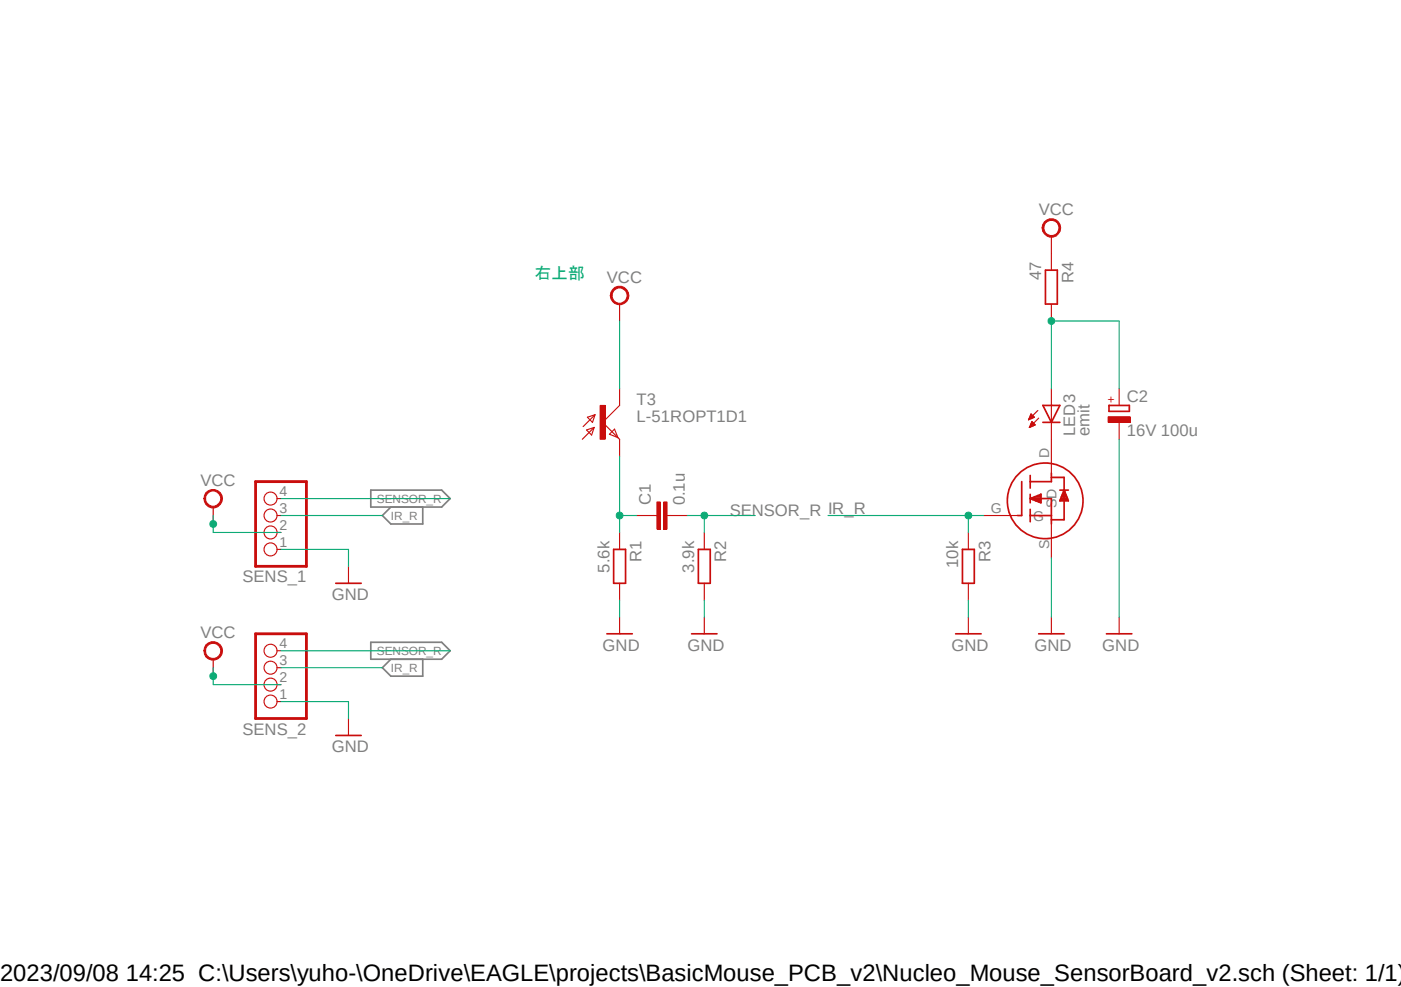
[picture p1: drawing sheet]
<svg xmlns="http://www.w3.org/2000/svg" width="210mm" height="148mm" viewBox="0 0 210 148" stroke-linecap="round" stroke-linejoin="round" font-family="sans-serif">
<path d="M29.4 29.7l151.1 83.8M180.5 29.7l-151.1 83.8" fill="none" stroke="#fff" stroke-width=".15"/>
<path d="M55.6 73.5h10.6l1.3 1.3-1.3 1.2h-10.6zM58.6 76l-1.3 1.3 1.3 1.3h4.8v-2.6M55.6 96.3h10.6l1.3 1.3-1.3 1.2h-10.6zM58.6 98.8l-1.3 1.3 1.3 1.3h4.8v-2.6" fill="none" stroke="#808080" stroke-width=".25"/>
<path d="M92 82.4h1.8v5.1h-1.8zM104.7 82.4h1.8v5.1h-1.8z" fill="none" stroke="#c90d0c" stroke-width=".25"/>
<path d="M92.9 79.8v2.6M98 77.3h.5M100 77.3h.5M105.6 79.8v2.6M92.9 87.5v2.5M105.6 87.5v2.5" fill="none" stroke="#c90d0c" stroke-width=".17"/>
<path d="M98.5 75.3h.5v4h-.5z" fill-rule="evenodd" fill="#c90d0c"/>
<path d="M98.5 75.3h.5v4h-.5z" fill="none" stroke="#c90d0c" stroke-width=".15"/>
<path d="M99.5 75.3h.5v4h-.5z" fill-rule="evenodd" fill="#c90d0c"/>
<path d="M99.5 75.3h.5v4h-.5z" fill="none" stroke="#c90d0c" stroke-width=".15"/>
<path d="M87.9 64.5l1.2-.4-.4 1.1zM88.1 62.6l1.1-.4-.4 1.1zM89.1 64.1l-1.8 1.8M89.2 62.2l-1.8 1.8M92.1 64.3l.5 1.3-1.2-.5zM92.9 60.8l-2.6 2.5 2.6 2.6M95.4 77.3h2.6M100.5 77.3h2.5M92.9 92.5v2.5M105.6 92.5v2.5" fill="none" stroke="#c90d0c" stroke-width=".17"/>
<path d="M91 95h3.8M103.7 95h3.8" fill="none" stroke="#c90d0c" stroke-width=".25"/>
<path d="M90 60.8h.7v5.1h-.7z" fill-rule="evenodd" fill="#c90d0c"/>
<path d="M90 60.8h.7v5.1h-.7z" fill="none" stroke="#c90d0c" stroke-width=".15"/>
<path d="M92.9 58.3v2.5M92.9 65.9v2.5" fill="none" stroke="#c90d0c" stroke-width=".17"/>
<path d="M91.8 43.4a1.39 1.39 0 0 1 2.2 .2 1.39 1.39 0 0 1-.7 2.1 1.39 1.39 0 0 1-1.8-1.4h.2a1.13 1.13 0 0 1 1.5-1.1 1.13 1.13 0 0 1 .6 1.8 1.13 1.13 0 0 1-1.8 0l-.3-.7h-.2l.1-.4z" fill-rule="evenodd" fill="#c90d0c"/>
<path d="M91.8 43.4a1.39 1.39 0 0 1 2.2 .2 1.39 1.39 0 0 1-.7 2.1 1.39 1.39 0 0 1-1.8-1.4h.2a1.13 1.13 0 0 1 1.5-1.1 1.13 1.13 0 0 1 .6 1.8 1.13 1.13 0 0 1-1.8 0l-.3-.7h-.2l.1-.4z" fill="none" stroke="#c90d0c" stroke-width=".15"/>
<path d="M157.6 38v2.5M92.9 45.6v2.5M157.6 45.6v2.5M145.2 79.8v2.6M145.2 87.5v2.5" fill="none" stroke="#c90d0c" stroke-width=".17"/>
<path d="M156.7 40.5h1.8v5.1h-1.8zM144.3 82.4h1.7v5.1h-1.7z" fill="none" stroke="#c90d0c" stroke-width=".25"/>
<path d="M156.5 33.3a1.4 1.4 0 0 1 2.3 .1 1.4 1.4 0 0 1-.8 2.1 1.4 1.4 0 0 1-1.8-1.3h.3a1.14 1.14 0 0 1 1.5-1.1 1.14 1.14 0 0 1 .5 1.8 1.14 1.14 0 0 1-1.8 0l-.2-.7h-.3l.1-.5z" fill-rule="evenodd" fill="#c90d0c"/>
<path d="M156.5 33.3a1.4 1.4 0 0 1 2.3 .1 1.4 1.4 0 0 1-.8 2.1 1.4 1.4 0 0 1-1.8-1.3h.3a1.14 1.14 0 0 1 1.5-1.1 1.14 1.14 0 0 1 .5 1.8 1.14 1.14 0 0 1-1.8 0l-.2-.7h-.3l.1-.5z" fill="none" stroke="#c90d0c" stroke-width=".15"/>
<path d="M157.6 35.4v2.6M145.2 92.5v2.5M157.6 92.5v2.5" fill="none" stroke="#c90d0c" stroke-width=".17"/>
<path d="M166.2 60.8h3.1v.9h-3.1zM143.3 95h3.8M155.7 95h3.8" fill="none" stroke="#c90d0c" stroke-width=".25"/>
<path d="M166.1 62.5h3.3v.8h-3.3z" fill-rule="evenodd" fill="#c90d0c"/>
<path d="M166.1 62.5h3.3v.8h-3.3z" fill="none" stroke="#c90d0c" stroke-width=".15"/>
<g fill="none" stroke="#c90d0c" stroke-width=".17">
<path d="M157.6 58.3v12.7M167.8 58.3v2.5M41.5 77.3h.6M41.5 79.8h.6M41.5 74.8h.6M147.4 77.3h5.1M154.2 62.9h.2M154.3 62.8h.3M154.3 62.7h.5M154.3 62.6h.7M154.3 64.1h.2M154.4 62.5h.6"/>
<path d="M154.4 64h.3M154.4 62.4h.5M154.4 63.9h.5M154.5 62.3h.3M154.5 63.8h.6M154.5 63.7h.7M154.5 62.2h.1M154.5 63.6h.6M154.6 62.1l.5 .5-.9 .3zM154.6 62.1h.1M154.6 63.5h.4M154.6 63.4h.3"/>
<path d="M154.6 63.3h.2M154.7 63.2l.5 .5-.9 .4zM154.7 63.2h.1M155.6 61.6l-1.4 1.3M155.7 62.7l-1.4 1.4M157.6 78.6v5.1M167.8 63.3v2.6M41.5 82.4h.6M52.2 84.9v2.6M167.8 92.5v2.5"/>
<circle cx="40.6" cy="79.8" r=".98"/>
<circle cx="40.6" cy="77.3" r=".98"/>
<circle cx="40.6" cy="74.8" r=".98"/>
<circle cx="40.6" cy="82.4" r=".98"/>
</g>
<g fill="none" stroke="#c90d0c" stroke-width=".25">
<path d="M153.2 72.2v5.1h-.7M154.4 74.8h3.2v3.8M154.4 77.3h3.2M154.4 71.3v1.9M154.4 74.1v1.3M154.4 76.4v1.8M154.6 74.7h1.4M154.8 74.9h1.2M155.1 74.5h.9M155.2 75.1h.8M155.5 74.3h.5M155.7 75.3h.3"/>
<path d="M156 74.1h.1M156 74.1l-1.6 .7M156 74.1v1.3l-1.6-.6M156.3 60.8h2.6l-1.3 2.5zM156.3 63.3h2.6M157.6 71v1.2h-3.2M157.6 71.6h1.9v6.3h-1.9M158.9 73.5h1.2M159 74.9h1.1M159 74.7h1M159.1 74.5h.8M159.2 74.3h.7"/>
<path d="M159.3 74.1h.5M159.3 74h.4M159.4 73.7h.2M159.5 73.6h.1M159.5 73.5l.6 1.6h-1.2zM50.3 87.5h3.8M165.9 95h3.8"/>
<circle cx="156.7" cy="75.1" r="5.7"/>
</g>
<path d="M38.3 72.2h7.6v12.7h-7.6z" fill="none" stroke="#c90d0c" stroke-width=".42"/>
<path d="M30.9 73.9a1.4 1.4 0 0 1 2.2 0 1.4 1.4 0 0 1-.7 2.2 1.4 1.4 0 0 1-1.8-1.3h.2a1.13 1.13 0 0 1 1.5-1.1 1.13 1.13 0 0 1 .6 1.7 1.13 1.13 0 0 1-1.8 .1l-.2-.4-.1-.3h-.2z" fill-rule="evenodd" fill="#c90d0c"/>
<path d="M30.9 73.9a1.4 1.4 0 0 1 2.2 0 1.4 1.4 0 0 1-.7 2.2 1.4 1.4 0 0 1-1.8-1.3h.2a1.13 1.13 0 0 1 1.5-1.1 1.13 1.13 0 0 1 .6 1.7 1.13 1.13 0 0 1-1.8 .1l-.2-.4-.1-.3h-.2z" fill="none" stroke="#c90d0c" stroke-width=".15"/>
<g fill="none" stroke="#c90d0c" stroke-width=".17">
<path d="M32 76v2.6M41.5 97.6h.6M41.5 105.2h.6M41.5 102.7h.6M41.5 100.1h.6M52.2 107.7v2.6"/>
<circle cx="40.6" cy="97.6" r=".98"/>
<circle cx="40.6" cy="100.1" r=".98"/>
<circle cx="40.6" cy="102.7" r=".98"/>
<circle cx="40.6" cy="105.2" r=".98"/>
</g>
<path d="M38.3 95h7.6v12.7h-7.6z" fill="none" stroke="#c90d0c" stroke-width=".42"/>
<path d="M50.3 110.3h3.8" fill="none" stroke="#c90d0c" stroke-width=".25"/>
<path d="M30.9 96.7a1.41 1.41 0 0 1 2.2 0 1.41 1.41 0 0 1-.7 2.2 1.41 1.41 0 0 1-1.8-1.3h.2a1.14 1.14 0 0 1 1.5-1.1 1.14 1.14 0 0 1 .6 1.8 1.14 1.14 0 0 1-1.8 0l-.2-.3-.1-.4h-.2z" fill-rule="evenodd" fill="#c90d0c"/>
<path d="M30.9 96.7a1.41 1.41 0 0 1 2.2 0 1.41 1.41 0 0 1-.7 2.2 1.41 1.41 0 0 1-1.8-1.3h.2a1.14 1.14 0 0 1 1.5-1.1 1.14 1.14 0 0 1 .6 1.8 1.14 1.14 0 0 1-1.8 0l-.2-.3-.1-.4h-.2z" fill="none" stroke="#c90d0c" stroke-width=".15"/>
<path d="M32 98.8v2.6" fill="none" stroke="#c90d0c" stroke-width=".17"/>
<path d="M92.9 48.1v10.2M32 77.3v2.5h10.1M167.8 65.9v26.6M42.1 82.4h10.1v2.5M92.9 90v2.5M105.6 90v2.5M145.2 90v2.5M157.6 83.7v8.8M42.1 105.2h10.1v2.5" fill="none" stroke="#0dab76" stroke-width=".17"/>
<circle cx="32" cy="78.6" r=".51" fill="#0dab76"/>
<circle cx="32" cy="78.6" r=".51" fill="none" stroke="#0dab76" stroke-width=".15"/>
<path d="M32 100.1v2.6h10.1" fill="none" stroke="#0dab76" stroke-width=".17"/>
<circle cx="32" cy="101.4" r=".51" fill="#0dab76"/>
<circle cx="32" cy="101.4" r=".51" fill="none" stroke="#0dab76" stroke-width=".15"/>
<path d="M157.6 58.3v-10.2h10.2v10.2" fill="none" stroke="#0dab76" stroke-width=".17"/>
<circle cx="157.6" cy="48.1" r=".51" fill="#0dab76"/>
<circle cx="157.6" cy="48.1" r=".51" fill="none" stroke="#0dab76" stroke-width=".15"/>
<path d="M92.9 68.4v11.4M92.9 77.3h2.5" fill="none" stroke="#0dab76" stroke-width=".17"/>
<circle cx="92.9" cy="77.3" r=".51" fill="#0dab76"/>
<circle cx="92.9" cy="77.3" r=".51" fill="none" stroke="#0dab76" stroke-width=".15"/>
<path d="M147.4 77.3h-2.2v2.5" fill="none" stroke="#0dab76" stroke-width=".17"/>
<circle cx="145.2" cy="77.3" r=".51" fill="#0dab76"/>
<circle cx="145.2" cy="77.3" r=".51" fill="none" stroke="#0dab76" stroke-width=".15"/>
<path d="M42.1 77.3h15.2M103 77.3h10.2M105.6 77.3v2.5M124.1 77.3h21.1M42.1 100.1h15.2" fill="none" stroke="#0dab76" stroke-width=".17"/>
<circle cx="105.6" cy="77.3" r=".51" fill="#0dab76"/>
<circle cx="105.6" cy="77.3" r=".51" fill="none" stroke="#0dab76" stroke-width=".15"/>
<path d="M42.1 74.8h25.4M42.1 97.6h25.4" fill="none" stroke="#0dab76" stroke-width=".17"/>
<text font-size="3.6" x="0" y="147.2">2023/09/08 14:25 C:\Users\yuho-\OneDrive\EAGLE\projects\BasicMouse_PCB_v2\Nucleo_Mouse_SensorBoard_v2.sch (Sheet: 1/1)</text>
<g font-size="2.5" fill="#808080">
<text x="155.7" y="32.3">VCC</text>
<text x="91" y="42.4">VCC</text>
<text x="156.1" y="42" transform="rotate(-90 156.1 42)">47</text>
<text x="160.9" y="42.5" transform="rotate(-90 160.9 42.5)">R4</text>
<text x="95.4" y="63.3">L-51ROPT1D1</text>
<text x="95.4" y="60.8">T3</text>
<text x="161.2" y="65.4" transform="rotate(-90 161.2 65.4)">LED3</text>
<text x="163.3" y="65.4" transform="rotate(-90 163.3 65.4)">emit</text>
<text x="168.9" y="65.4">16V 100u</text>
<text x="168.9" y="60.3">C2</text>
<text x="30.1" y="72.9">VCC</text>
<text x="97.6" y="75.8" transform="rotate(-90 97.6 75.8)">C1</text>
<text x="102.7" y="75.8" transform="rotate(-90 102.7 75.8)">0.1u</text>
<text x="109.4" y="77.3">SENSOR_R IR_R</text>
<text x="36.4" y="87.3">SENS_1</text>
<text x="91.4" y="85.9" transform="rotate(-90 91.4 85.9)">5.6k</text>
<text x="96.1" y="84.3" transform="rotate(-90 96.1 84.3)">R1</text>
<text x="104.1" y="85.9" transform="rotate(-90 104.1 85.9)">3.9k</text>
<text x="108.8" y="84.3" transform="rotate(-90 108.8 84.3)">R2</text>
<text x="143.6" y="85.2" transform="rotate(-90 143.6 85.2)">10k</text>
<text x="148.5" y="84.3" transform="rotate(-90 148.5 84.3)">R3</text>
<text x="30.1" y="95.7">VCC</text>
<text x="49.7" y="90">GND</text>
<text x="90.3" y="97.6">GND</text>
<text x="103" y="97.6">GND</text>
<text x="142.6" y="97.6">GND</text>
<text x="155.1" y="97.6">GND</text>
<text x="165.2" y="97.6">GND</text>
<text x="36.4" y="110.2">SENS_2</text>
<text x="49.7" y="112.8">GND</text>
</g>
<text font-size="2.5" fill="#0dab76" x="80.2" y="41.8">右上部</text>
<g font-size="2.1" fill="#808080">
<text x="157.3" y="68.6" transform="rotate(-90 157.3 68.6)">D</text>
<text x="41.9" y="77">3</text>
<text x="41.9" y="74.4">4</text>
<text x="148.5" y="77">G</text>
<text x="158.4" y="76.2" transform="rotate(-90 158.4 76.2)">SD</text>
<text x="41.9" y="82">1</text>
<text x="41.9" y="79.5">2</text>
<text x="154.9" y="78.1">G</text>
<text x="157.3" y="82.3" transform="rotate(-90 157.3 82.3)">S</text>
<text x="41.9" y="99.8">3</text>
<text x="41.9" y="97.2">4</text>
<text x="41.9" y="104.9">1</text>
<text x="41.9" y="102.3">2</text>
</g>
<text font-size="1.8" fill="#c90d0c" x="167.2" y="60.4" transform="rotate(-90 167.2 60.4)">+</text>
<g font-size="1.8" fill="#808080">
<text x="56.5" y="75.4">SENSOR_R</text>
<text x="58.6" y="77.9">IR_R</text>
<text x="56.5" y="98.2">SENSOR_R</text>
<text x="58.6" y="100.8">IR_R</text>
</g>
</svg>
